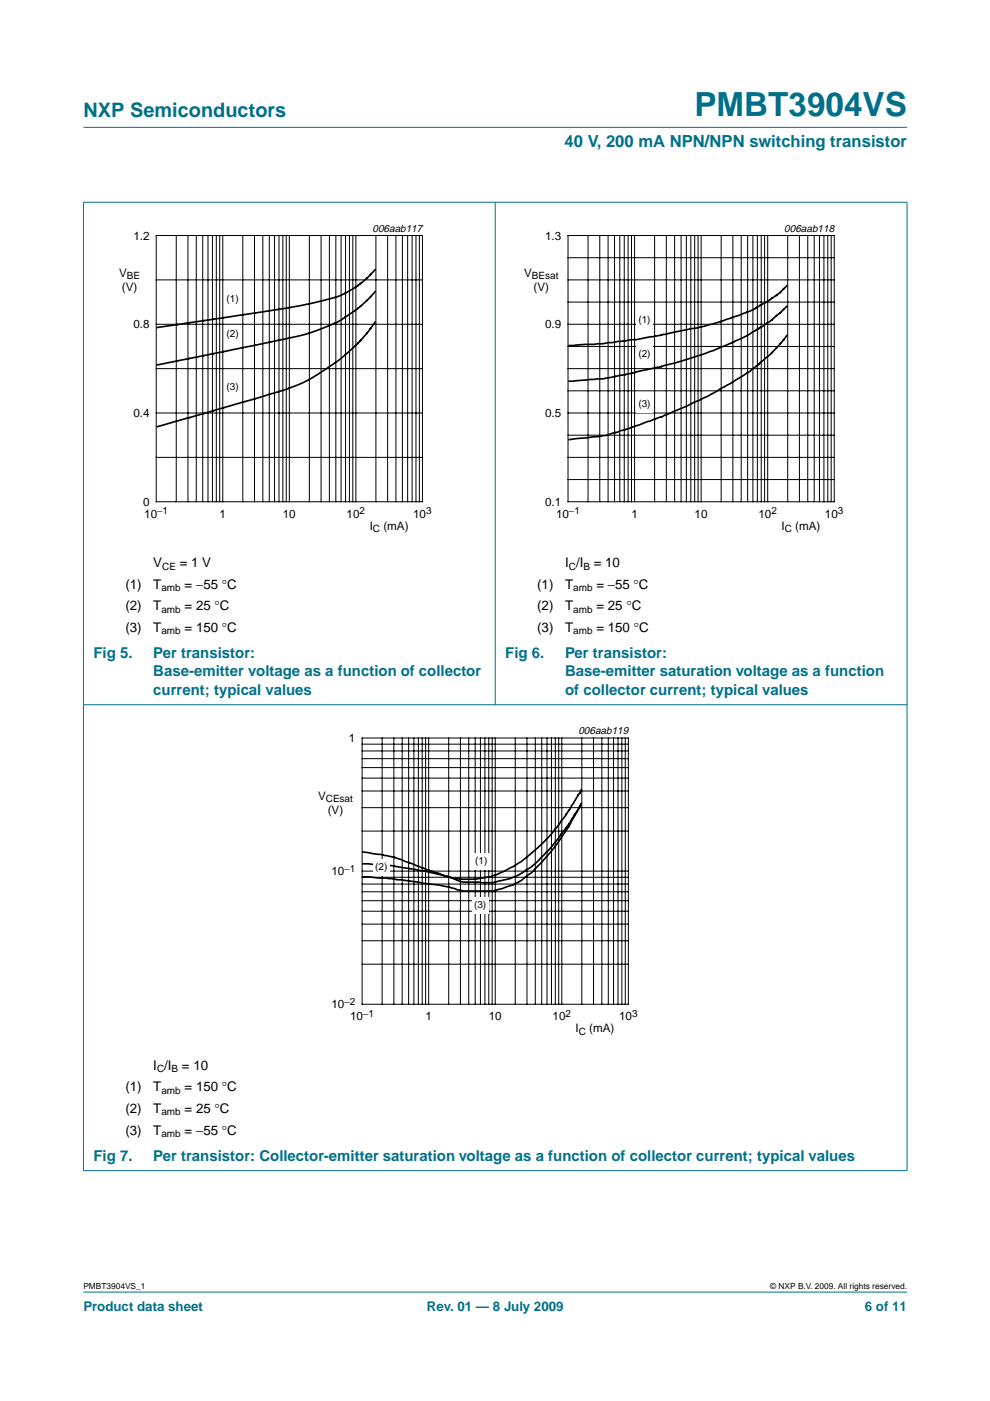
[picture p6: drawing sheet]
<svg xmlns="http://www.w3.org/2000/svg" width="210mm" height="297mm" viewBox="0 0 210 297" stroke-linecap="round" stroke-linejoin="round" font-family="sans-serif">
<g fill="#00708a" stroke="#00708a" stroke-width=".21">
<path d="M17.7 273.9h174.6z"/>
<path d="M17.7 27h174.6z"/>
<path d="M17.7 42.9v205.3z"/>
<path d="M105 42.8v106.7z"/>
<path d="M192.3 42.9v205.3z"/>
<path d="M17.6 42.9h174.8z"/>
<path d="M17.6 149.4h174.8z"/>
<path d="M17.6 248.2h174.8z"/>
</g>
<path d="M20.4 47.1h81.9v66.3h-81.9z" fill="none" stroke="#fff" stroke-width=".21"/>
<g fill="none" stroke="#000" stroke-width=".21">
<path d="M33.1 49.9h56.5v56.5h-56.5zM33.1 59.3h56.5M37.4 49.9v56.5M39.9 49.9v56.5M41.6 49.9v56.5M43 49.9v56.5M44.1 49.9v56.5M45 49.9v56.5M45.9 49.9v56.5M46.6 49.9v56.5M47.2 49.9v56.5M51.5 49.9v56.5"/>
<path d="M54 49.9v56.5M55.7 49.9v56.5M57.1 49.9v56.5M58.2 49.9v56.5M59.2 49.9v56.5M60 49.9v56.5M60.7 49.9v56.5M61.3 49.9v56.5M65.6 49.9v56.5M68.1 49.9v56.5M69.8 49.9v56.5M71.2 49.9v56.5"/>
<path d="M72.3 49.9v56.5M73.3 49.9v56.5M74.1 49.9v56.5M74.8 49.9v56.5M75.5 49.9v56.5M79.7 49.9v56.5M82.2 49.9v56.5M83.9 49.9v56.5M85.3 49.9v56.5M86.4 49.9v56.5M87.4 49.9v56.5M88.2 49.9v56.5"/>
<path d="M88.9 49.9v56.5M33.1 68.8h56.5M33.1 78.2h56.5M33.1 87.6h56.5M33.1 97h56.5"/>
</g>
<g fill="#fff">
<path d="M47.6 61.7h3.5v3.6h-3.5z"/>
<path d="M47.6 69h3.5v3.6h-3.5z"/>
<path d="M47.6 80.4h3.5v3.5h-3.5z"/>
</g>
<path d="M79.5 57.2l-1.6 1.7-2.5 2-2.9 1.6-2.6 .9-4 1-5.1 .9-27.5 4.1M79.5 61.8l-2.6 2.7-3.2 2.4a32.8 32.8 0 0 1-11.5 4.6l-28.9 5.9M79.5 68.3l-1.5 2.1-2.2 2.5-3.5 3.1-1.7 1.3a34 34 0 0 1-11.4 5.7l-25.9 7.5" fill="none" stroke="#000" stroke-width=".35"/>
<path d="M107.7 47.1h81.9v66.3h-81.9z" fill="none" stroke="#fff" stroke-width=".21"/>
<g fill="none" stroke="#000" stroke-width=".21">
<path d="M120.4 49.9h56.5v56.5h-56.5zM120.4 59.3h56.5M120.4 54.6h56.5M124.7 49.9v56.5M127.2 49.9v56.5M128.9 49.9v56.5M130.3 49.9v56.5M131.4 49.9v56.5M132.4 49.9v56.5M133.2 49.9v56.5M133.9 49.9v56.5M134.5 49.9v56.5"/>
<path d="M138.8 49.9v56.5M141.3 49.9v56.5M143 49.9v56.5M144.4 49.9v56.5M145.5 49.9v56.5M146.5 49.9v56.5M147.3 49.9v56.5M148 49.9v56.5M148.7 49.9v56.5M152.9 49.9v56.5M155.4 49.9v56.5M157.1 49.9v56.5"/>
<path d="M158.5 49.9v56.5M159.6 49.9v56.5M160.6 49.9v56.5M161.4 49.9v56.5M162.1 49.9v56.5M162.8 49.9v56.5M167 49.9v56.5M169.5 49.9v56.5M171.3 49.9v56.5M172.6 49.9v56.5M173.7 49.9v56.5M174.7 49.9v56.5"/>
<path d="M175.5 49.9v56.5M176.2 49.9v56.5M120.4 68.8h56.5M120.4 78.2h56.5M120.4 64h56.5M120.4 73.5h56.5M120.4 87.6h56.5M120.4 97h56.5M120.4 82.9h56.5M120.4 92.3h56.5M120.4 101.7h56.5"/>
</g>
<g fill="#fff">
<path d="M134.9 66.2h3.6v3.5h-3.6z"/>
<path d="M134.9 73.3h3.6v3.6h-3.6z"/>
<path d="M134.9 84h3.6v3.6h-3.6z"/>
</g>
<path d="M166.8 60.6a28.1 28.1 0 0 1-7.8 5.3 69.4 69.4 0 0 1-15.9 4.5l-8.1 1.6h-1.3l-5.8 .9-7.2 .4M166.8 65a34.4 34.4 0 0 1-10.8 7.3 96.7 96.7 0 0 1-21.4 6.7l-.3 .1a64.2 64.2 0 0 1-11.9 1.6l-1.7 .1M166.8 71.2a46 46 0 0 1-7.8 7.5 101.3 101.3 0 0 1-21.1 10.5l-2.4 .9a50 50 0 0 1-8.8 2.5l-6 .6" fill="none" stroke="#000" stroke-width=".35"/>
<path d="M64.1 153.7h81.8v66.3h-81.8z" fill="none" stroke="#fff" stroke-width=".21"/>
<g fill="none" stroke="#000" stroke-width=".21">
<path d="M76.8 156.5h56.4v56.4h-56.4zM76.8 159.2h56.4M76.8 157.8h56.4M81 156.5v56.4M83.5 156.5v56.4M85.3 156.5v56.4M86.6 156.5v56.4M87.8 156.5v56.4M88.7 156.5v56.4M89.5 156.5v56.4M90.2 156.5v56.4M90.9 156.5v56.4"/>
<path d="M95.1 156.5v56.4M97.6 156.5v56.4M99.4 156.5v56.4M100.8 156.5v56.4M101.9 156.5v56.4M102.8 156.5v56.4M103.6 156.5v56.4M104.3 156.5v56.4M105 156.5v56.4M109.2 156.5v56.4M111.7 156.5v56.4M113.5 156.5v56.4"/>
<path d="M114.9 156.5v56.4M116 156.5v56.4M116.9 156.5v56.4M117.7 156.5v56.4M118.5 156.5v56.4M119.1 156.5v56.4M123.4 156.5v56.4M125.8 156.5v56.4M127.6 156.5v56.4M129 156.5v56.4M130.1 156.5v56.4M131 156.5v56.4"/>
<path d="M131.9 156.5v56.4M132.6 156.5v56.4M76.8 176.2h56.4M76.8 171.2h56.4M76.8 167.7h56.4M76.8 165h56.4M76.8 162.7h56.4M76.8 160.9h56.4M76.8 199.5h56.4M76.8 195.9h56.4M76.8 193.2h56.4M76.8 191h56.4"/>
<path d="M76.8 189.1h56.4M76.8 187.4h56.4M76.8 186h56.4M76.8 184.7h56.4M76.8 204.4h56.4"/>
</g>
<g fill="#fff">
<path d="M100.3 180.9h3.6v3.6h-3.6z"/>
<path d="M100.1 190.2h3.5v3.6h-3.5z"/>
</g>
<path d="M123.2 170.4a47.6 47.6 0 0 1-10.7 13.5l-.8 .5a14.7 14.7 0 0 1-6.7 2.6l-.4 .2-6.2-.2-.8-.1-2.5-1M123.2 167.5l-.3 .6a60 60 0 0 1-7.6 10.4 27.5 27.5 0 0 1-10.7 7.2l-1.6 .3a21 21 0 0 1-5.4 .4l-1.2-.1-1.3-.4M123.2 170.5l-3.1 5.5a48.4 48.4 0 0 1-7.6 9.2l-.4 .2a13.4 13.4 0 0 1-6.7 3.3l-.8 .2h-6.2l-2.5-.6a147.3 147.3 0 0 0-14-2.1l-5-.3M76.9 183.1l2.3 .2a74.1 74.1 0 0 1 10.7 1.3l5.2 1.3M76.9 180.6l3.8 .5 .8 .3a24.9 24.9 0 0 1 6.8 2.1l6.8 2.4" fill="none" stroke="#000" stroke-width=".35"/>
<path d="M79.1 182h3.6v3.6h-3.6z" fill="#fff"/>
<text font-size="7.1" fill="#00708a" x="147.2" y="24.7">PMBT3904VS</text>
<text font-size="4.2" fill="#00708a" x="17.7" y="24.9">NXP Semiconductors</text>
<text font-size="3.5" fill="#00708a" x="119.7" y="31.1">40 V, 200 mA NPN/NPN switching transistor</text>
<g font-size="3.2" fill="#00708a">
<text x="19.8" y="139.5">Fig 5.</text>
<text x="32.5" y="139.5">Per transistor:</text>
<text x="32.5" y="143.4">Base-emitter voltage as a function of collector</text>
<text x="107.1" y="139.5">Fig 6.</text>
<text x="119.8" y="139.5">Per transistor:</text>
<text x="119.8" y="143.4">Base-emitter saturation voltage as a function</text>
<text x="32.5" y="147.3">current; typical values</text>
<text x="119.8" y="147.3">of collector current; typical values</text>
<text x="19.8" y="246.1">Fig 7.</text>
<text x="32.5" y="246.1">Per transistor: Collector-emitter saturation voltage as a function of collector current; typical values</text>
</g>
<g font-size="2.8">
<text x="26.6" y="124.8">(1)</text>
<text x="32.5" y="120.3">V</text>
<text x="32.5" y="124.8">T</text>
<text x="38.1" y="120.3">= 1 V</text>
<text x="39.1" y="124.8">= −55 °C</text>
<text x="113.9" y="124.8">(1)</text>
<text x="119.8" y="120.3">I /I</text>
<text x="119.8" y="124.8">T</text>
<text x="125.9" y="120.3">= 10</text>
<text x="126.4" y="124.8">= −55 °C</text>
<text x="26.6" y="129.4">(2)</text>
<text x="32.5" y="129.4">T</text>
<text x="39.1" y="129.4">= 25 °C</text>
<text x="113.9" y="129.4">(2)</text>
<text x="119.8" y="129.4">T</text>
<text x="126.4" y="129.4">= 25 °C</text>
<text x="26.6" y="134">(3)</text>
<text x="32.5" y="134">T</text>
<text x="39.1" y="134">= 150 °C</text>
<text x="113.9" y="134">(3)</text>
<text x="119.8" y="134">T</text>
<text x="126.4" y="134">= 150 °C</text>
<text x="32.5" y="226.8">I /I</text>
<text x="38.6" y="226.8">= 10</text>
<text x="26.6" y="231.4">(1)</text>
<text x="32.5" y="231.4">T</text>
<text x="39.1" y="231.4">= 150 °C</text>
<text x="26.6" y="236">(2)</text>
<text x="32.5" y="236">T</text>
<text x="39.1" y="236">= 25 °C</text>
<text x="26.6" y="240.6">(3)</text>
<text x="32.5" y="240.6">T</text>
<text x="39.1" y="240.6">= −55 °C</text>
</g>
<g font-size="2.8" fill="#00708a">
<text x="17.7" y="278">Product data sheet</text>
<text x="90.5" y="278">Rev. 01 — 8 July 2009</text>
<text x="183.4" y="278">6 of 11</text>
</g>
<g font-size="2.5">
<text x="28.3" y="50.8">1.2</text>
<text x="115.6" y="50.8">1.3</text>
<text x="25.2" y="58.7">V</text>
<text x="111.1" y="58.7">V</text>
<text x="25.8" y="61.7">(V)</text>
<text x="113.1" y="61.7">(V)</text>
<text x="28.3" y="69.6">0.8</text>
<text x="115.6" y="69.6">0.9</text>
<text x="28.3" y="88.4">0.4</text>
<text x="115.6" y="88.4">0.5</text>
<text x="30.3" y="107.2">0</text>
<text x="115.6" y="107.2">0.1</text>
<text x="30.6" y="109.8">10</text>
<text x="46.5" y="109.8">1</text>
<text x="60" y="109.8">10</text>
<text x="73.5" y="109.8">10</text>
<text x="78.4" y="112.3">I</text>
<text x="81.3" y="112.3">(mA)</text>
<text x="87.6" y="109.8">10</text>
<text x="117.9" y="109.8">10</text>
<text x="133.9" y="109.8">1</text>
<text x="147.3" y="109.8">10</text>
<text x="160.8" y="109.8">10</text>
<text x="165.7" y="112.3">I</text>
<text x="168.6" y="112.3">(mA)</text>
<text x="174.9" y="109.8">10</text>
<text x="74" y="157.3">1</text>
<text x="67.4" y="169.6">V</text>
<text x="69.5" y="172.6">(V)</text>
<text x="70.3" y="185.5">10</text>
<text x="70.3" y="213.8">10</text>
<text x="74.2" y="216.3">10</text>
<text x="90.2" y="216.3">1</text>
<text x="103.6" y="216.3">10</text>
<text x="117.2" y="216.3">10</text>
<text x="122" y="218.8">I</text>
<text x="124.9" y="218.8">(mA)</text>
<text x="131.3" y="216.3">10</text>
</g>
<g font-size="2.2">
<text x="79" y="49.1">006aab117</text>
<text x="166.3" y="49.1">006aab118</text>
<text x="122.6" y="155.6">006aab119</text>
</g>
<g font-size="2.1">
<text x="26.9" y="59.2">BE</text>
<text x="112.8" y="59.2">BEsat</text>
<text x="48" y="64">(1)</text>
<text x="48" y="71.4">(2)</text>
<text x="135.4" y="68.5">(1)</text>
<text x="135.4" y="75.7">(2)</text>
<text x="48" y="82.7">(3)</text>
<text x="135.4" y="86.3">(3)</text>
<text x="33.3" y="109">−1</text>
<text x="76.2" y="109">2</text>
<text x="79.1" y="112.8">C</text>
<text x="90.4" y="109">3</text>
<text x="120.6" y="109">−1</text>
<text x="163.6" y="109">2</text>
<text x="166.4" y="112.8">C</text>
<text x="177.7" y="109">3</text>
<text x="34.2" y="125.4">amb</text>
<text x="34.4" y="120.8">CE</text>
<text x="120.6" y="120.8">C</text>
<text x="121.5" y="125.4">amb</text>
<text x="123.7" y="120.8">B</text>
<text x="34.2" y="129.9">amb</text>
<text x="121.5" y="129.9">amb</text>
<text x="34.2" y="134.5">amb</text>
<text x="121.5" y="134.5">amb</text>
<text x="69.1" y="170.1">CEsat</text>
<text x="73" y="184.8">−1</text>
<text x="79.5" y="184.4">(2)</text>
<text x="100.8" y="183.2">(1)</text>
<text x="100.5" y="192.5">(3)</text>
<text x="73" y="213">−2</text>
<text x="77" y="215.6">−1</text>
<text x="119.9" y="215.6">2</text>
<text x="134" y="215.6">3</text>
<text x="122.7" y="219.3">C</text>
<text x="33.3" y="227.3">C</text>
<text x="36.4" y="227.3">B</text>
<text x="34.2" y="231.9">amb</text>
<text x="34.2" y="236.5">amb</text>
<text x="34.2" y="241.1">amb</text>
</g>
<g font-size="1.8">
<text x="17.7" y="273.4">PMBT3904VS_1</text>
<text x="163.3" y="273.4">© NXP B.V. 2009. All rights reserved.</text>
</g>
</svg>
